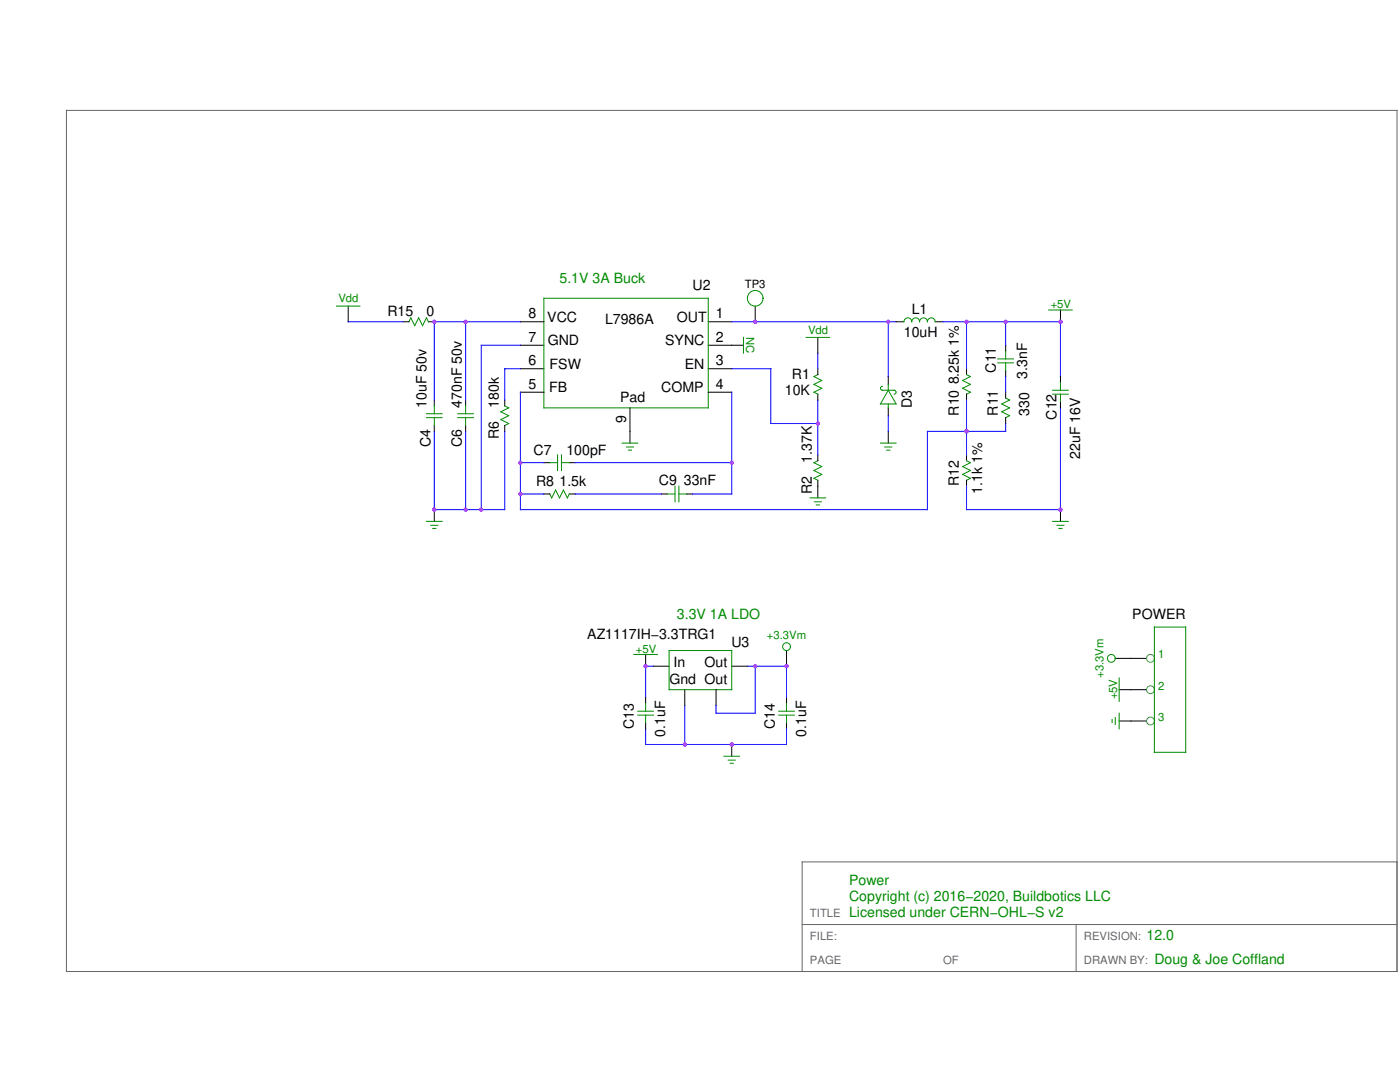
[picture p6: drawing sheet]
<svg xmlns="http://www.w3.org/2000/svg" width="279mm" height="216mm" viewBox="0 0 279 216" stroke-linecap="round" stroke-linejoin="round" font-family="sans-serif">
<path d="M13.3 22h265.5v171.9h-265.5zM278.8 172h-118.7v21.9M160.1 184.5h118.7M214.8 184.5v9.4" fill="none" stroke="#666" stroke-width=".2"/>
<g fill="none" stroke="#000" stroke-width=".2">
<path d="M86.7 79.8v1.2M100.7 79.8v1.2M103.9 64.2h4.6M103.9 68.9h4.6M103.9 73.6h4.6M103.9 78.3h4.6M141.3 64.2h4.7M141.3 68.9h7.1M141.3 73.6h4.7M141.3 78.3h4.7M177.3 75.1v1.6M192.9 73.6v1.1"/>
<path d="M192.9 78.7v1.1M86.7 84.9v1.2M100.7 84.9v1.2M108.5 98.6h1.2M108.5 92.3h1.2M113.6 98.6h1.2M113.6 92.3h1.2M125.7 81.4v7M132 98.6h1.1M137 98.6h1.2M177.3 81.4v1.5M177.3 86.1v2.3"/>
<path d="M192.9 90.8v1.1M192.9 95.8v1.2M211.6 101.7v2.3"/>
</g>
<g fill="none" stroke="#008b00" stroke-width=".2">
<path d="M108.5 59.5h32.8v21.9h-32.8zM148.4 67.3v3.2M176.1 77.1a.39 .39 0 0 0-.4 .4 .39 .39 0 0 0 .4 .4h2.3a.39 .39 0 0 1 .4 .4 .39 .39 0 0 1-.4 .4M177.3 77.9l1.5 2.7h-3.1zM177.3 76.7v1.2M192.9 74.7l.8 .4-1.6 .8 1.6 .8-1.6 .8 1.6 .8-.8 .4M85.1 83.3h3.1M85.1 82.6h3.1M86.7 81v1.6M86.7 83.3v1.6M100.7 81l.8 .4-1.5 .8 1.5 .7-1.5 .8 1.5 .8-.8 .4M109.7 98.6l.4 .7 .8-1.5 .8 1.5 .7-1.5 .8 1.5 .4-.7"/>
<path d="M109.7 92.3h1.6M111.3 90.8v3.1M112.1 90.8v3.1M112.1 92.3h1.5M124.2 88.4h3.1M125 89.2h1.4M125.4 89.8h.6M133.1 98.6h1.6M134.7 97v3.1M135.5 97v3.1M135.5 98.6h1.5M175.7 88.4h3.1"/>
<path d="M176.6 89.2h1.4M177 89.8h.6M177.3 80.6v.8M192.9 91.9l.8 .4-1.6 .8 1.6 .8-1.6 .8 1.6 .7-.8 .4M210.1 104h3.1M210.9 104.8h1.4M211.3 105.4h.6"/>
</g>
<g fill="none" stroke="#00f" stroke-width=".2">
<path d="M103.9 64.2h-17.2v15.6M103.9 78.3v23.4h81.2v-15.6h7.8M103.9 68.9h-7.9v32.8M103.9 73.6h-3.2v6.2M146 78.3v20.3h-7.8M192.9 79.8v11M86.7 86.1v15.6h14v-15.6M103.9 98.6h4.6M103.9 92.3h4.6M114.8 98.6h17.2M114.8 92.3h31.2M177.3 82.9v3.2"/>
<path d="M211.6 81.4v20.3h-18.7v-4.7"/>
</g>
<circle cx="211.6" cy="101.7" r=".39" fill="#a020f0"/>
<path d="M92.9 64.2v15.6M146 64.2h32.8M177.3 64.2v10.9M188.2 64.2h23.4v10.9M192.9 64.2v9.4M200.7 64.2v4.7M200.7 75.1v3.2M92.9 86.1v15.6M200.7 84.5v1.6h-7.8" fill="none" stroke="#00f" stroke-width=".2"/>
<path d="M92.9 79.8v1.2M150.7 61.1v3.1M178.8 64.2h1.6M186.6 64.2h1.6M200.7 68.9v1.2M200.7 74v1.1M200.7 78.3v1.1M92.9 84.9v1.2M200.7 83.3v1.2" fill="none" stroke="#000" stroke-width=".2"/>
<g fill="none" stroke="#008b00" stroke-width=".2">
<path d="M180.4 64.2a.78 .78 0 0 1 .8-.8 .78 .78 0 0 1 .8 .8 .78 .78 0 0 1 .7-.8 .78 .78 0 0 1 .8 .8 .78 .78 0 0 1 .8-.8 .78 .78 0 0 1 .8 .8 .78 .78 0 0 1 .8-.8 .78 .78 0 0 1 .7 .8M199.1 72.4h3.2M199.1 71.6h3.2M200.7 79.4l.8 .4-1.6 .8 1.6 .8-1.6 .8 1.6 .7-.8 .4M200.7 70.1v1.5M200.7 72.4v1.6M91.4 83.3h3.1M91.4 82.6h3.1M92.9 81v1.6M92.9 83.3v1.6"/>
<circle cx="150.7" cy="59.5" r="1.56"/>
</g>
<circle cx="150.7" cy="64.2" r=".39" fill="#a020f0"/>
<path d="M211.6 75.1v1.2M211.6 80.2v1.2M86.7 101.7v2.3" fill="none" stroke="#000" stroke-width=".2"/>
<path d="M210.1 78.7h3.1M210.1 77.9h3.1M211.6 76.3v1.6M211.6 78.7v1.5M85.1 104h3.1M86 104.8h1.4M86.4 105.4h.6" fill="none" stroke="#008b00" stroke-width=".2"/>
<circle cx="86.7" cy="101.7" r=".39" fill="#a020f0"/>
<path d="M160.9 67.3h4.7M163.2 74.7l-.8 .4 1.6 .8-1.6 .8 1.6 .8-1.6 .8 .8 .4M209.3 61.9h4.7M161.7 99.3h3.1M163.2 91.9l-.8 .4 1.6 .8-1.6 .8 1.6 .8-1.6 .7 .8 .4M162.5 100.1h1.4M162.9 100.8h.6" fill="none" stroke="#008b00" stroke-width=".2"/>
<path d="M163.2 67.3v3.2M163.2 73.6v1.1M163.2 78.7v1.1M211.6 61.9v2.3M163.2 90.8v1.1M163.2 95.8v3.5" fill="none" stroke="#000" stroke-width=".2"/>
<path d="M146 73.6h7.8v10.9h9.4M163.2 70.5v3.1M163.2 79.8v11" fill="none" stroke="#00f" stroke-width=".2"/>
<circle cx="211.6" cy="64.2" r=".39" fill="#a020f0"/>
<path d="M128.8 132.9h1.6M149.2 132.9h7.8M128.8 148.6h28.2M136.7 140.7v7.9" fill="none" stroke="#00f" stroke-width=".2"/>
<path d="M157 129.8v3.1" fill="none" stroke="#000" stroke-width=".2"/>
<circle cx="157" cy="129" r=".78" fill="none" stroke="#008b00" stroke-width=".2"/>
<circle cx="157" cy="132.9" r=".39" fill="#a020f0"/>
<path d="M146 148.6v2.3" fill="none" stroke="#000" stroke-width=".2"/>
<path d="M144.5 150.9h3.1M145.3 151.7h1.4M145.7 152.3h.6" fill="none" stroke="#008b00" stroke-width=".2"/>
<circle cx="146" cy="148.6" r=".39" fill="#a020f0"/>
<path d="M128.8 130.6v2.3M128.8 139.2v1.2M130.4 132.9h3.1M136.7 137.6v3.1M142.9 137.6v3.1M146 132.9h3.2M157 139.2v1.2M128.8 144.3v1.1M157 144.3v1.1" fill="none" stroke="#000" stroke-width=".2"/>
<path d="M126.5 130.6h4.7M133.5 129.8h12.5v7.8h-12.5zM127.3 142.7h3.1M127.3 141.9h3.1M128.8 140.4v1.5M128.8 142.7v1.6M155.4 142.7h3.1M155.4 141.9h3.1M157 140.4v1.5M157 142.7v1.6" fill="none" stroke="#008b00" stroke-width=".2"/>
<path d="M128.8 132.9v6.3M150.7 132.9v9.4h-7.8v-1.6M157 132.9v6.3M128.8 145.4v3.2M157 145.4v3.2" fill="none" stroke="#00f" stroke-width=".2"/>
<circle cx="128.8" cy="132.9" r=".39" fill="#a020f0"/>
<path d="M80.4 64.2h1.2M85.5 64.2h1.2M222.6 131.4h6.2M223.4 137.6h5.4M223.4 143.9h5.4" fill="none" stroke="#000" stroke-width=".2"/>
<g fill="none" stroke="#008b8b" stroke-width=".2">
<circle cx="229.6" cy="137.6" r=".78"/>
<circle cx="229.6" cy="131.4" r=".78"/>
<circle cx="229.6" cy="143.9" r=".78"/>
</g>
<g fill="none" stroke="#008b00" stroke-width=".2">
<path d="M81.6 64.2l.4-.8 .8 1.6 .8-1.6 .7 1.6 .8-1.6 .4 .8M223.4 135.3v4.7M230.4 125.1h6.2v25h-6.2zM221.9 143.6v.6M222.6 143.2v1.4M223.4 142.3v3.1"/>
<circle cx="221.8" cy="131.4" r=".78"/>
</g>
<circle cx="86.7" cy="64.2" r=".39" fill="#a020f0"/>
<path d="M69.5 61.1v3.1" fill="none" stroke="#000" stroke-width=".2"/>
<path d="M67.1 61.1h4.7" fill="none" stroke="#008b00" stroke-width=".2"/>
<path d="M69.5 64.2h10.9" fill="none" stroke="#00f" stroke-width=".2"/>
<g fill="#a020f0">
<circle cx="86.7" cy="64.2" r=".39"/>
<circle cx="86.7" cy="101.7" r=".39"/>
<circle cx="96" cy="101.7" r=".39"/>
<circle cx="92.9" cy="101.7" r=".39"/>
<circle cx="92.9" cy="64.2" r=".39"/>
<circle cx="103.9" cy="98.6" r=".39"/>
<circle cx="103.9" cy="92.3" r=".39"/>
<circle cx="192.9" cy="86.1" r=".39"/>
<circle cx="146" cy="92.3" r=".39"/>
<circle cx="211.6" cy="101.7" r=".39"/>
<circle cx="177.3" cy="64.2" r=".39"/>
<circle cx="150.7" cy="64.2" r=".39"/>
<circle cx="211.6" cy="64.2" r=".39"/>
<circle cx="192.9" cy="64.2" r=".39"/>
<circle cx="200.7" cy="64.2" r=".39"/>
<circle cx="163.2" cy="84.5" r=".39"/>
<circle cx="136.7" cy="148.6" r=".39"/>
<circle cx="146" cy="148.6" r=".39"/>
<circle cx="157" cy="132.9" r=".39"/>
<circle cx="150.7" cy="132.9" r=".39"/>
<circle cx="128.8" cy="132.9" r=".39"/>
</g>
<g font-size="2.8" fill="#008b00">
<text x="111.7" y="56.4">5.1V 3A Buck</text>
<text x="135.1" y="123.6">3.3V 1A LDO</text>
<text x="169.5" y="176.6">Power</text>
<text x="169.5" y="179.8">Copyright (c) 2016−2020, Buildbotics LLC</text>
<text x="169.5" y="182.9">Licensed under CERN−OHL−S v2</text>
<text x="228.8" y="187.6">12.0</text>
<text x="230.4" y="192.3">Doug &amp; Joe Coffland</text>
</g>
<g font-size="2.8">
<text x="138.2" y="58">U2</text>
<text x="77.3" y="63.1">R15</text>
<text x="85.1" y="63.1">0</text>
<text x="105.5" y="63.5">8</text>
<text x="109.2" y="64.2">VCC</text>
<text x="120.8" y="64.6">L7986A</text>
<text x="135.1" y="64.2">OUT</text>
<text x="142.8" y="63.5">1</text>
<text x="182" y="62.6">L1</text>
<text x="105.5" y="68.2">7</text>
<text x="109.3" y="68.9">GND</text>
<text x="132.8" y="68.9">SYNC</text>
<text x="142.8" y="68.2">2</text>
<text x="180.4" y="67.3">10uH</text>
<text x="105.5" y="72.9">6</text>
<text x="105.5" y="77.6">5</text>
<text x="109.7" y="73.6">FSW</text>
<text x="136.7" y="73.6">EN</text>
<text x="142.8" y="72.9">3</text>
<text x="142.8" y="77.6">4</text>
<text x="158" y="75.6">R1</text>
<text x="198.8" y="74.4" transform="rotate(-90 198.8 74.4)">C11</text>
<text x="205" y="75.5" transform="rotate(-90 205 75.5)">3.3nF</text>
<text x="85.1" y="81.4" transform="rotate(-90 85.1 81.4)">10uF 50v</text>
<text x="92.1" y="81.4" transform="rotate(-90 92.1 81.4)">470nF 50v</text>
<text x="99.6" y="81.4" transform="rotate(-90 99.6 81.4)">180k</text>
<text x="109.6" y="78.3">FB</text>
<text x="123.8" y="80.3">Pad</text>
<text x="132" y="78.3">COMP</text>
<text x="156.6" y="78.7">10K</text>
<text x="182" y="81.4" transform="rotate(-90 182 81.4)">D3</text>
<text x="191.3" y="82.9" transform="rotate(-90 191.3 82.9)">R10 8.25k 1%</text>
<text x="199.1" y="82.9" transform="rotate(-90 199.1 82.9)">R11</text>
<text x="205.4" y="82.9" transform="rotate(-90 205.4 82.9)">330</text>
<text x="210.9" y="83.7" transform="rotate(-90 210.9 83.7)">C12</text>
<text x="85.9" y="89.2" transform="rotate(-90 85.9 89.2)">C4</text>
<text x="92.1" y="89.2" transform="rotate(-90 92.1 89.2)">C6</text>
<text x="99.6" y="87.6" transform="rotate(-90 99.6 87.6)">R6</text>
<text x="124.9" y="84.4" transform="rotate(-90 124.9 84.4)">9</text>
<text x="106.5" y="90.9">C7</text>
<text x="113" y="90.9">100pF</text>
<text x="162" y="92.3" transform="rotate(-90 162 92.3)">1.37K</text>
<text x="215.5" y="91.5" transform="rotate(-90 215.5 91.5)">22uF 16V</text>
<text x="107" y="97">R8 1.5k</text>
<text x="131.5" y="96.7">C9</text>
<text x="136.5" y="96.7">33nF</text>
<text x="162" y="98.6" transform="rotate(-90 162 98.6)">R2</text>
<text x="191.3" y="97" transform="rotate(-90 191.3 97)">R12</text>
<text x="196" y="98.6" transform="rotate(-90 196 98.6)">1.1k 1%</text>
<text x="226" y="123.6">POWER</text>
<text x="117.2" y="127.5">AZ1117IH−3.3TRG1</text>
<text x="146" y="129.1">U3</text>
<text x="133.6" y="136.6">Gnd Out</text>
<text x="134.4" y="133">In</text>
<text x="140.6" y="133">Out</text>
<text x="126.5" y="145.4" transform="rotate(-90 126.5 145.4)">C13</text>
<text x="132.8" y="147" transform="rotate(-90 132.8 147)">0.1uF</text>
<text x="154.6" y="145.4" transform="rotate(-90 154.6 145.4)">C14</text>
<text x="160.9" y="147" transform="rotate(-90 160.9 147)">0.1uF</text>
</g>
<text font-size="2.3" x="148.6" y="57.4">TP3</text>
<g font-size="2.3" fill="#008b00">
<text x="67.5" y="60.3">Vdd</text>
<text x="209.7" y="61.5">+5V</text>
<text x="148.9" y="67.2" transform="rotate(90 148.9 67.2)">NC</text>
<text x="161.3" y="66.5">Vdd</text>
<text x="126.9" y="130.2">+5V</text>
<text x="153.1" y="127.5">+3.3Vm</text>
<text x="231.2" y="131.4">1</text>
<text x="220.2" y="135.3" transform="rotate(-90 220.2 135.3)">+3.3Vm</text>
<text x="231.2" y="137.6">2</text>
<text x="223" y="139.6" transform="rotate(-90 223 139.6)">+5V</text>
<text x="231.2" y="143.9">3</text>
</g>
<g font-size="2.3" fill="#666">
<text x="161.7" y="182.9">TITLE</text>
<text x="161.7" y="187.6">FILE:</text>
<text x="216.3" y="187.6">REVISION:</text>
<text x="161.7" y="192.3">PAGE</text>
<text x="188.2" y="192.3">OF</text>
<text x="216.3" y="192.3">DRAWN BY:</text>
</g>
</svg>
